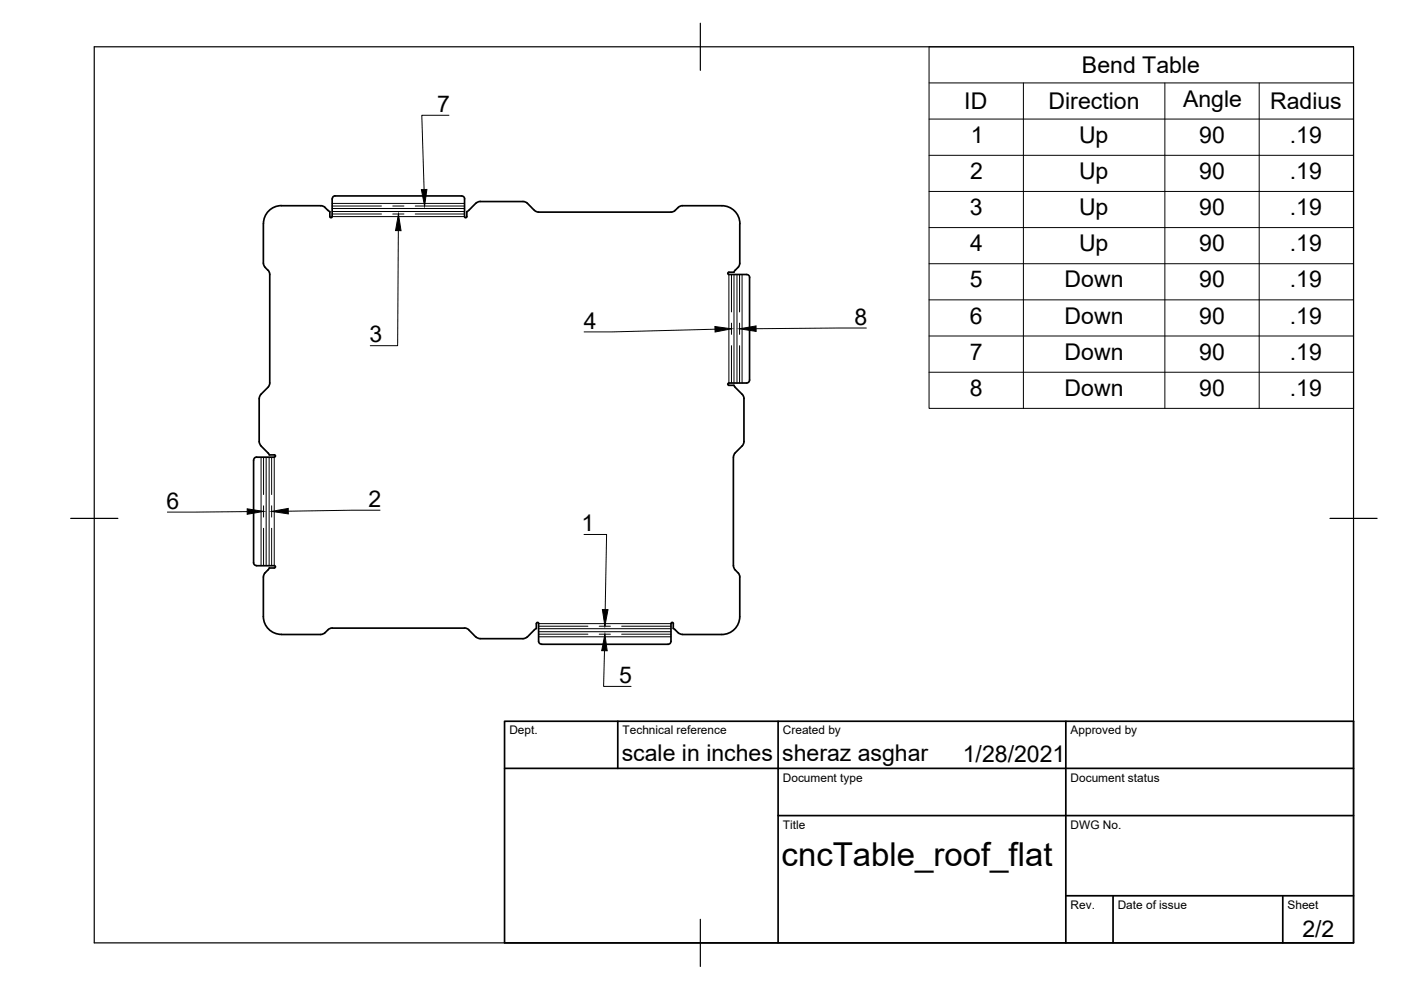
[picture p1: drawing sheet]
<svg xmlns="http://www.w3.org/2000/svg" width="297mm" height="210mm" viewBox="0 0 297 210" stroke-linecap="round" stroke-linejoin="round" font-family="sans-serif">
<!-- layer: Visible -->
<g fill="none" stroke="#000" stroke-width=".36">
<path d="M55.8 47.4v8.4M55.8 55.8l.3 .7 .9 1 .2 .7v23l-.2 .7-1.7 1.7M59.6 43.6h8.7l.4 .2 .8 .8M59.7 43.6a3.8 3.8 0 0 0-3.8 3.8M69.5 44.6l.5 .3M71.1 41.5h26.8a.64 .64 0 0 1 .6 .7M71.1 41.5a.64 .64 0 0 0-.7 .7v3.7l-.2 .3-.3-.3v-1M98.5 42.2v3.7l.2 .3 .3-.3v-1l1.9-1.8M101.8 42.7l9.4 .1 .6 .3 1.5 1.5M101.8 42.7l-.9 .4M113.3 44.6l.9 .4M143.8 44l-.8 .8-.7 .2h-28.1"/>
<path d="M144.7 43.6h8.3a3.8 3.8 0 0 1 3.8 3.8v8.6l-.2 .5-1 1.2h-1.1l-.2 .3 .2 .2h3.8a.64 .64 0 0 1 .6 .6M144.7 43.6l-.9 .4M158.9 58.8v21.8a.64 .64 0 0 1-.6 .6h-3.8l-.2 .3 .2 .2h1.1l1.8 1.9M53.8 97.6v21.7a.64 .64 0 0 0 .6 .6M54.4 96.9h3.7M54.4 96.9a.64 .64 0 0 0-.6 .7M55 93.6l.3 .9M55.3 94.5l1.8 1.9h1M55.3 83.6l-.3 .9-.1 9.1M58.2 96.4l.2 .3-.2 .2M157.4 83.6l.3 .9v9.1M157.7 93.6l-.2 .7-1.8 1.9-.2 .7v23l.2 .7 .9 1 .2 .5v8.6a3.8 3.8 0 0 1-3.8 3.8h-8.3"/>
<path d="M54.4 119.9h3.7M58.2 119.9l.2 .3-.1 .1-1.2 .1-1 1.2-.2 .7M55.8 122.3v8.4a3.8 3.8 0 0 0 3.9 3.8M69.5 133.6l-.8 .7-.7 .2h-8.4M69.5 133.5l.9-.3h28.1h.5l.4 .3M99.4 133.6l1.5 1.5M100.9 135l.9 .4M111.8 135l-.9 .4h-9.1M113.3 133.6l-1.5 1.5M113.7 132.2v1.1M113.7 132.2l.3-.2 .2 .2M113.7 133.2l-.4 .3"/>
<path d="M114.2 132.2v3.8a.64 .64 0 0 0 .6 .6M142.3 132.2v3.8a.64 .64 0 0 1-.7 .6h-26.8M142.3 132.2l.2-.2 .3 .2M142.7 132.2v1l.5 .3M143.2 133.6l.6 .5M143.8 134.1l.9 .4"/>
</g>
<!-- layer: Center Lines -->
<g fill="none" stroke="#000" stroke-width=".21">
<path d="M70.4 43.7h10.5M70.4 45.4h10.5M83.3 43.7h2.3M83.3 45.4h2.3M88 43.7h10.5M88 45.4h10.5M155.1 58.2v7.9M156.8 58.2v7.9M155.1 68.5v2.4M155.1 73.3v7.9M156.8 68.5v2.4M156.8 73.3v7.9"/>
<path d="M55.9 96.9v8M57.6 96.9v8M55.9 107.2v2.4M55.9 112v7.9M57.6 107.2v2.4M57.6 112v7.9M114.2 134.5h10.5M114.2 132.8h10.5M127 134.5h2.4M127 132.8h2.4M131.8 134.5h10.5M131.8 132.8h10.5"/>
</g>
<!-- layer: Visible Narrow -->
<g fill="none" stroke="#000" stroke-width=".21">
<path d="M70.4 43.1h28.1M70.4 44.2h28.1M70.4 44.8h28.1M70.4 45.9h28.1M154.5 58.2v23M155.6 58.2v23M156.3 58.2v23M157.3 58.2v23M55.4 96.9v23M56.4 96.9v23M57.1 96.9v23M58.1 96.9v23"/>
<path d="M114.2 135h28.1M114.2 133.9h28.1M114.2 133.3h28.1M114.2 132.2h28.1"/>
</g>
<!-- layer: Border -->
<path d="M20 9.9h267v190h-267zM148.5 4.9v10M15 109.9h10M282 109.9h10M148.5 194.9v10" fill="none" stroke="#000" stroke-width=".25"/>
<!-- layer: TitleBlock -->
<path d="M107 152.9h180v47h-180zM131 152.9v10M165 152.9v47M226 152.9v47M107 162.9h180M165 172.9h122M226 189.9h61M236 189.9v10M272 189.9v10" fill="none" stroke="#000" stroke-width=".36"/>
<!-- layer: BOM -->
<g fill="none" stroke="#000" stroke-width=".21">
<path d="M197 9.9h90v76.7h-90zM197 17.6h90M217 17.6v69M247 17.6v69M267 17.6v69M95.2 24.4h-5.8l.5 15.8M197 25.2h90M197 32.9h90M84.5 48.9l-.2 24.4h-5.8M197 40.6h90M197 48.3h90M197 55.9h90"/>
<path d="M151.6 69.8l-21.8 .6h-6M183.7 69.5l-23.4 .2M197 63.6h90M197 71.2h90M197 78.9h90M52.4 108.5l-16.9 .1M80.6 108.2l-19.5 .2M123.8 113.3h4.8l-.3 16M128.2 138l-.2 7.5h5.8"/>
</g>
<path d="M84.5 45.4l.5 3.5h-1.1zM89.3 40.2h1.2l-.5 3.5zM151.6 69.2l3.5 .5-3.5 .7zM156.8 69.7l3.5-.6v1.2zM52.4 107.9l3.5 .5-3.5 .6zM57.6 108.4l3.5-.6v1.2zM128.2 134.5l.5 3.5h-1.1zM127.7 129.2l1.2 .1-.7 3.5z" fill="#000" stroke="#000" stroke-width=".21"/>
<text font-size="7" x="165.7" y="183.5">cncTable_roof_flat</text>
<g font-size="4.9">
<text x="229.4" y="15.5">Bend Table</text>
<text x="92.7" y="23.7">7</text>
<text x="204.4" y="23.2">ID</text>
<text x="222.3" y="23.1">Direction</text>
<text x="250.8" y="22.7">Angle</text>
<text x="269.3" y="23.1">Radius</text>
<text x="205.8" y="30.3">1</text>
<text x="228.8" y="30.3">Up</text>
<text x="254.3" y="30.3">90</text>
<text x="273.5" y="30.3">.19</text>
<text x="205.7" y="37.9">2</text>
<text x="228.8" y="37.9">Up</text>
<text x="254.3" y="37.9">90</text>
<text x="273.5" y="37.9">.19</text>
<text x="205.6" y="45.6">3</text>
<text x="228.8" y="45.6">Up</text>
<text x="254.3" y="45.6">90</text>
<text x="273.5" y="45.6">.19</text>
<text x="205.7" y="53.2">4</text>
<text x="228.8" y="53.2">Up</text>
<text x="254.3" y="53.3">90</text>
<text x="273.5" y="53.3">.19</text>
<text x="205.6" y="60.9">5</text>
<text x="225.7" y="60.9">Down</text>
<text x="254.3" y="60.9">90</text>
<text x="273.5" y="60.9">.19</text>
<text x="123.8" y="69.7">4</text>
<text x="181.2" y="68.8">8</text>
<text x="205.6" y="68.6">6</text>
<text x="225.7" y="68.6">Down</text>
<text x="254.3" y="68.6">90</text>
<text x="273.5" y="68.6">.19</text>
<text x="78.3" y="72.6">3</text>
<text x="205.6" y="76.3">7</text>
<text x="225.7" y="76.3">Down</text>
<text x="254.3" y="76.3">90</text>
<text x="273.5" y="76.3">.19</text>
<text x="205.6" y="83.9">8</text>
<text x="225.7" y="83.9">Down</text>
<text x="254.3" y="83.9">90</text>
<text x="273.5" y="83.9">.19</text>
<text x="35.3" y="107.9">6</text>
<text x="78.1" y="107.5">2</text>
<text x="123.3" y="112.6">1</text>
<text x="131.3" y="144.8">5</text>
<text x="131.8" y="161.4">scale in inches</text>
<text x="165.8" y="161.4">sheraz asghar</text>
<text x="204.1" y="161.5">1/28/2021</text>
<text x="276.1" y="198.6">2/2</text>
</g>
<g font-size="2.5">
<text x="108" y="155.7">Dept.</text>
<text x="132" y="155.7">Technical reference</text>
<text x="166" y="155.7">Created by</text>
<text x="227" y="155.7">Approved by</text>
<text x="166" y="165.7">Document type</text>
<text x="227" y="165.7">Document status</text>
<text x="166" y="175.7">Title</text>
<text x="227" y="175.7">DWG No.</text>
<text x="227" y="192.7">Rev.</text>
<text x="237" y="192.7">Date of issue</text>
<text x="273" y="192.7">Sheet</text>
</g>
</svg>
